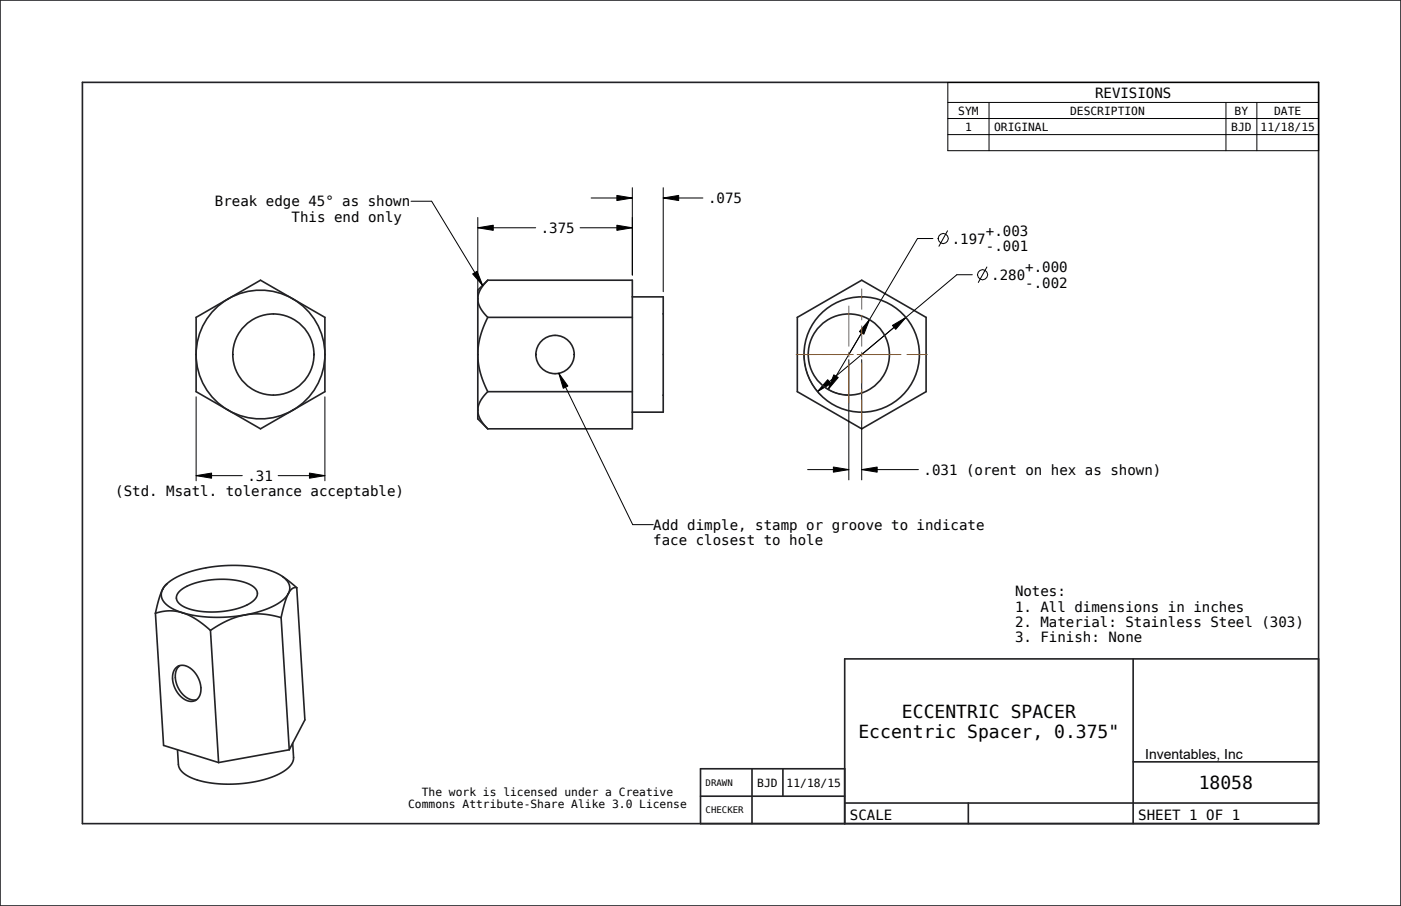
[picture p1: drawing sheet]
<svg xmlns="http://www.w3.org/2000/svg" width="432mm" height="279mm" viewBox="0 0 432 279" stroke-linecap="round" stroke-linejoin="round" font-family="sans-serif">
<g fill="none" stroke="#222226" stroke-width=".51">
<path d="M0 0h431.8v279.4h-431.8zM25.4 25.4h381v228.6h-381zM194.9 86.4v45.8M245.7 97.9l19.9-11.5 19.8 11.5v22.9l-19.8 11.4-19.9-11.4zM349.2 203.2v50.8M406.4 203.2h-146.1l.1 50.8M94 222l-4.8 9.2-21.8 4-17-5.3M231.8 237.1v16.9M241.3 237.1v8.4M260.4 237.1h-44.5v16.9M349.2 234.9h57.2M215.9 245.5h44.5"/>
<path d="M260.3 247.6h146.1M298.4 247.6v6.4"/>
</g>
<g fill="none" stroke="#000" stroke-width=".31">
<path d="M292.1 25.4h114.3v21.1h-114.3zM292.1 31.6h114.3M292.1 36.6h114.3M304.8 31.6v14.9M377.9 31.6v14.9M387.4 31.6v14.9M194.9 57.9v26.9M204.4 57.9v32.1M292.1 41.5h114.3M147.3 70.2l4.7-.7v1.5zM147.3 67.1v23.5M147.3 70.2h17.8"/>
<path d="M178.8 70.2h16.1M182.2 61.1h12.7M190.1 69.5l4.8 .7-4.8 .8zM190.1 60.3l4.8 .8-4.8 .8zM204.4 61.1l4.8-.8v1.6zM204.4 61.1h12.2M287.5 73.6h-4.7l-27.6 46.5M292 71.2l-2.6 4.7M268 98.6l-1.8 4.5-1.3-.8zM279.2 97.9l-27.2 22.9M299.7 84.7h-4.8l-29.3 24.6M304.2 82.3l-2.7 4.8"/>
<path d="M247.8 109.3a17.8 17.8 0 0 0 5.2 12.6M253.9 119.2a12.5 12.5 0 0 0 7.7 2.6M255.1 117.1l1 1.2-4.1 2.5zM257 115.6l1.4 .8-3.2 3.7zM261.6 110.9v37.1M265.6 110.9v37.1M275 100.4l4.2-2.5-3.1 3.7zM60.4 122.4v25.9M100.1 122.4v25.9M60.4 146.7l4.8-.8v1.6zM60.4 146.7h14.3M85.7 146.7h14.4"/>
<path d="M95.4 145.9l4.7 .8-4.7 .8zM248.9 144.8h12.7M256.9 144l4.7 .8-4.7 .8zM265.6 144.8l4.7-.8v1.6zM265.6 144.8h17.5"/>
<circle cx="290.7" cy="73.6" r="1.56"/>
<circle cx="302.8" cy="84.7" r="1.56"/>
</g>
<path d="M147.3 70.2l4.7-.7v1.5zM190.1 69.5l4.8 .7-4.8 .8zM190.1 60.3l4.8 .8-4.8 .8zM204.4 61.1l4.8-.8v1.6zM268 98.6l-1.8 4.5-1.3-.8zM275 100.4l4.2-2.5-3.1 3.7zM255.1 117.1l1 1.2-4.1 2.5zM257 115.6l1.4 .8-3.2 3.7zM60.4 146.7l4.8-.8v1.6zM95.4 145.9l4.7 .8-4.7 .8zM256.9 144l4.7 .8-4.7 .8zM265.6 144.8l4.7-.8v1.6z" fill="#000"/>
<!-- layer: 02___PRT_ALL_AXES -->
<g fill="none" stroke="#222226" stroke-width=".51">
<path d="M60.4 97.9l19.9-11.5 19.8 11.5v22.9l-19.8 11.4-19.9-11.4zM150.3 86.4a7.1 7.1 0 0 0-2.7 7.6l1 1.8 1.7 2.1M150.3 97.9a22.9 22.9 0 0 0 0 22.9M150.3 86.4l-3 3.1v39.7l3 3M150.3 86.4h44.6M150.3 97.9h44.6M194.9 91.5h9.5v35.6h-9.5M150.3 120.8a7.1 7.1 0 0 0-2.7 7.5l1 1.9 1.7 2M150.3 132.2h44.6M150.3 120.8h44.6M87.1 177.8a29.1 29.1 0 0 0-16.8-3.4 34.1 34.1 0 0 0-18.1 5l-.7 .6M87.1 177.8a4 4 0 0 1 1.8 5.2"/>
<path d="M87.1 177.8l4.4 3.4M47.9 189.1l2.5 40.8M50.1 181.7l-1.1 2.9-1.1 4.5M50.1 181.7a3.9 3.9 0 0 0 1.9 5.3l2.2 1.2 2 .8M51.5 180l-1.4 1.7M55.4 182.3a21.3 21.3 0 0 1 14.1-3.6 13.8 13.8 0 0 1 9.2 2.8 2.63 2.63 0 0 1-1 4.1 25.3 25.3 0 0 1-17.3 2.7 7.6 7.6 0 0 1-5.9-3.2l-.1-.6a2.82 2.82 0 0 1 1-2.2zM56.2 189a43.3 43.3 0 0 0 19.4 .6M56.2 189l-2.1-.5-2.2-.1-4 .7M56.2 189a24.1 24.1 0 0 1 8.7 5.4M64.9 194.4l2.5 40.8M75.6 189.6a23.6 23.6 0 0 1 11 .9M75.6 189.6l-2.8 .7-2.7 1.1-5.2 3"/>
<path d="M86.6 190.5l2.6 40.7M88.9 183l-1.2 3.2-1.1 4.3M88.9 183a14.7 14.7 0 0 1-8.9 5.6l-4.4 1M91.5 181.2a2.42 2.42 0 0 0-2.6 1.8M91.5 181.2l2.5 40.8M54.2 206a3.8 3.8 0 0 1 5.5 1 7 7 0 0 1 1.4 8.3 3.6 3.6 0 0 1-5.4-.6 7.1 7.1 0 0 1-1.7-8.5zM55 205.6a6.8 6.8 0 0 0 1.2 8.4l2.1 1.5 1.2 .4 1.1-.1M55 205.6h.1M55.4 205.3l-.4 .3M90.2 229.2l.3 4.4a5.9 5.9 0 0 1-4 4.8 37.5 37.5 0 0 1-27.6 1.4 5.6 5.6 0 0 1-3.9-4.1l-.3-4.5"/>
<circle cx="80.3" cy="109.3" r="19.8"/>
<circle cx="84.3" cy="109.3" r="12.5"/>
<circle cx="171.1" cy="109.3" r="5.9"/>
<circle cx="261.6" cy="109.3" r="12.5"/>
<circle cx="265.6" cy="109.3" r="17.8"/>
</g>
<g fill="none" stroke="#963" stroke-width=".31">
<path d="M261.6 94.3v12.6M265.6 89v6.5M265.6 97.1v1.7M245.3 109.3h17.8M261.6 108.5v1.7M261.6 111.8v12.6M264.1 109.3h13.7M265.6 100.4v6.5M265.6 108.5v1.7M265.6 111.8v6.5M265.6 119.9v1.6M279.4 109.3h6.5"/>
<path d="M265.6 123.2v6.4"/>
</g>
<!-- layer: BALLOONS -->
<path d="M145.7 84.5l1.3-.9 1.8 4.5zM172.2 115.1l2.8 4-1.4 .6z" fill="#000"/>
<path d="M126.7 62.1h6.3l15.8 26M145.7 84.5l1.3-.9 1.8 4.5zM172.2 115.1l2.8 4-1.4 .6zM172.2 115.1l22.8 46.7h6.4" fill="none" stroke="#000" stroke-width=".31"/>
<g font-size="5.6">
<text x="278" y="221.4">ECCENTRIC SPACER</text>
<text x="264.6" y="227.5">Eccentric Spacer, 0.375&quot;</text>
<text x="369.4" y="243.3">18058</text>
</g>
<g font-size="4.3">
<text x="337.5" y="30.1">REVISIONS</text>
<text x="66.2" y="63.6">Break edge 45° as shown</text>
<text x="218.2" y="62.6">.075</text>
<text x="89.9" y="68.4">This end only</text>
<text x="166.7" y="71.8">.375</text>
<text x="293.4" y="75.1">.197</text>
<text x="303.9" y="72.8">+.003</text>
<text x="303.9" y="77.5">-.001</text>
<text x="316" y="83.9">+.000</text>
<text x="305.5" y="86.3">.280</text>
<text x="316" y="88.7">-.002</text>
<text x="76.3" y="148.3">.31</text>
<text x="284.6" y="146.4">.031 (orent on hex as shown)</text>
<text x="35.5" y="153">(Std. Msatl. tolerance acceptable)</text>
<text x="201.4" y="163.4">Add dimple, stamp or groove to indicate</text>
<text x="201.4" y="168.1">face closest to hole</text>
<text x="312.8" y="183.8">Notes:</text>
<text x="312.8" y="188.6">1. All dimensions in inches</text>
<text x="312.8" y="193.4">2. Material: Stainless Steel (303)</text>
<text x="312.8" y="198.1">3. Finish: None</text>
<text x="353" y="234.2">Inventables, Inc</text>
<text x="261.9" y="252.8">SCALE</text>
<text x="350.8" y="252.8">SHEET 1 OF 1</text>
</g>
<g font-size="3.5">
<text x="295.3" y="35.3">SYM</text>
<text x="329.8" y="35.3">DESCRIPTION</text>
<text x="380.5" y="35.3">BY</text>
<text x="392.7" y="35.3">DATE</text>
<text x="297.4" y="40.3">1</text>
<text x="306.4" y="40.3">ORIGINAL</text>
<text x="379.5" y="40.3">BJD</text>
<text x="388.5" y="40.3">11/18/15</text>
<text x="130" y="245.3">The work is licensed under a Creative</text>
<text x="233.4" y="242.6">BJD</text>
<text x="242.4" y="242.6">11/18/15</text>
<text x="125.8" y="249.1">Commons Attribute-Share Alike 3.0 License</text>
</g>
<g font-size="2.8">
<text x="217.5" y="242.3">DRAWN</text>
<text x="217.5" y="250.8">CHECKER</text>
</g>
</svg>
